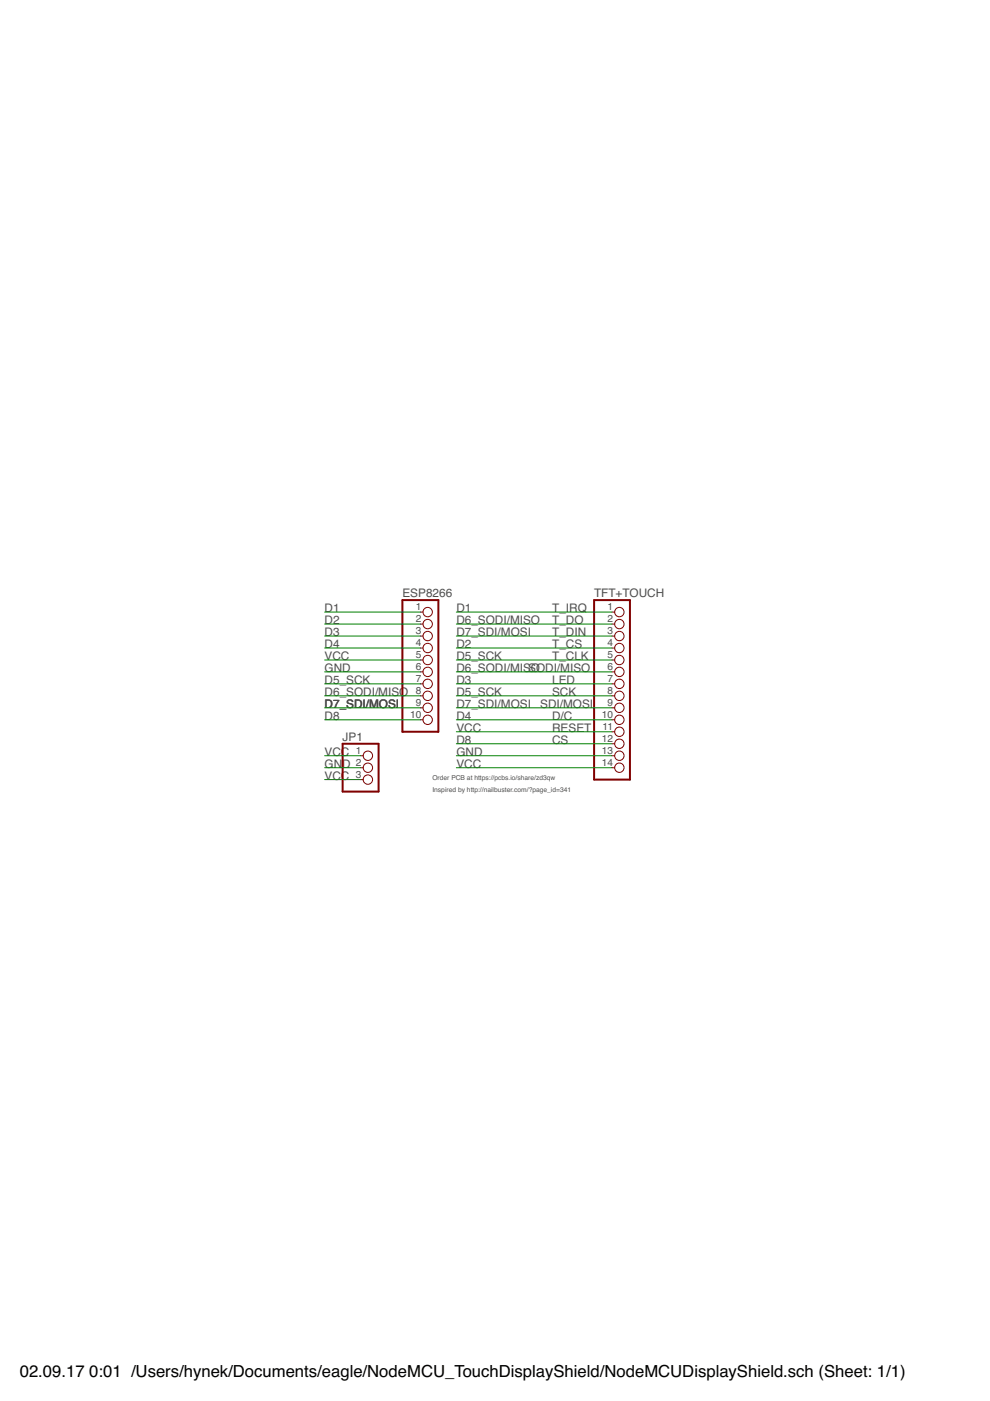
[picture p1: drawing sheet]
<svg xmlns="http://www.w3.org/2000/svg" width="210mm" height="297mm" viewBox="0 0 210 297" stroke-linecap="round" stroke-linejoin="round" font-family="sans-serif">
<path d="M85.3 127.2h7.6v28h-7.6zM126 127.2h7.6v38.1h-7.6zM72.6 157.7h7.7v10.1h-7.7z" fill="none" stroke="#800000" stroke-width=".42"/>
<g fill="none" stroke="#800000" stroke-width=".21">
<path d="M89.1 129.8h.6M89.1 132.3h.6M89.1 134.9h.6M89.1 137.4h.6M89.1 139.9h.6M129.8 129.8h.5M129.8 132.3h.5M129.8 134.9h.5M129.8 137.4h.5M129.8 139.9h.5M89.1 142.5h.6M89.1 145h.6"/>
<path d="M89.1 147.5h.6M89.1 150.1h.6M89.1 152.6h.6M129.8 142.5h.5M129.8 145h.5M129.8 147.5h.5M129.8 150.1h.5M129.8 152.6h.5M129.8 155.2h.5M129.8 157.7h.5M76.5 160.2h.5M76.5 162.8h.5"/>
<path d="M76.5 165.3h.5M129.8 160.2h.5M129.8 162.8h.5"/>
<circle cx="90.7" cy="139.9" r=".99"/>
<circle cx="90.7" cy="129.8" r=".99"/>
<circle cx="90.7" cy="134.9" r=".99"/>
<circle cx="90.7" cy="132.3" r=".99"/>
<circle cx="90.7" cy="137.4" r=".99"/>
<circle cx="131.3" cy="129.8" r=".99"/>
<circle cx="131.3" cy="134.9" r=".99"/>
<circle cx="131.3" cy="132.3" r=".99"/>
<circle cx="131.3" cy="137.4" r=".99"/>
<circle cx="131.3" cy="139.9" r=".99"/>
<circle cx="90.7" cy="145" r=".99"/>
<circle cx="90.7" cy="147.5" r=".99"/>
<circle cx="90.7" cy="150.1" r=".99"/>
<circle cx="90.7" cy="152.6" r=".99"/>
<circle cx="90.7" cy="142.5" r=".99"/>
<circle cx="131.3" cy="142.5" r=".99"/>
<circle cx="131.3" cy="152.6" r=".99"/>
<circle cx="131.3" cy="157.7" r=".99"/>
<circle cx="131.3" cy="147.5" r=".99"/>
<circle cx="131.3" cy="150.1" r=".99"/>
<circle cx="131.3" cy="155.2" r=".99"/>
<circle cx="131.3" cy="145" r=".99"/>
<circle cx="78" cy="165.3" r=".99"/>
<circle cx="78" cy="160.2" r=".99"/>
<circle cx="78" cy="162.8" r=".99"/>
<circle cx="131.3" cy="160.2" r=".99"/>
<circle cx="131.3" cy="162.8" r=".99"/>
</g>
<g fill="none" stroke="#008000" stroke-width=".21">
<path d="M68.8 137.4h20.3M68.8 132.3h20.3M68.8 134.9h20.3M68.8 139.9h20.3M68.8 129.8h20.3M96.8 137.4h33M96.8 132.3h33M96.8 134.9h33M96.8 139.9h33M96.8 129.8h33M68.8 152.6h20.3M68.8 142.5h20.3"/>
<path d="M68.8 147.5h20.3M68.8 145h20.3M68.8 150.1h20.3M96.8 152.6h33M96.8 157.7h33M96.8 142.5h33M96.8 147.5h33M96.8 145h33M96.8 150.1h33M96.8 155.2h33M68.8 160.2h7.7M68.8 162.8h7.7"/>
<path d="M68.8 165.3h7.7M96.8 160.2h33M96.8 162.8h33"/>
</g>
<g font-size="3.5">
<text x="4.2" y="291.8">02.09.17</text>
<text x="18.9" y="291.8">0:01 /Users/hynek/Documents/eagle/NodeMCU_TouchDisplayShield/NodeMCUDisplayShield.sch (Sheet: 1/1)</text>
</g>
<g font-size="2.5" fill="#505050">
<text x="68.8" y="129.8">D1</text>
<text x="85.3" y="126.6">ESP8266</text>
<text x="96.8" y="129.8">D1</text>
<text x="117.1" y="129.8">T_IRQ</text>
<text x="126" y="126.6">TFT+TOUCH</text>
<text x="68.8" y="137.4">D4</text>
<text x="68.8" y="134.8">D3</text>
<text x="68.8" y="132.3">D2</text>
<text x="96.8" y="132.3">D6_SODI/MISO</text>
<text x="96.8" y="134.8">D7_SDI/MOSI</text>
<text x="96.8" y="137.4">D2</text>
<text x="117.1" y="132.3">T_DO</text>
<text x="117.1" y="134.8">T_DIN</text>
<text x="117.1" y="137.4">T_CS</text>
<text x="68.8" y="142.5">GND</text>
<text x="68.8" y="139.9">VCC</text>
<text x="96.8" y="142.5">D6_SODI/MISSOODI/MISO</text>
<text x="96.8" y="139.9">D5_SCK</text>
<text x="117.1" y="139.9">T_CLK</text>
<text x="68.8" y="147.5">D6_SODI/MISO</text>
<text x="68.8" y="145">D5_SCK</text>
<text x="96.8" y="145">D3</text>
<text x="96.8" y="147.5">D5_SCK</text>
<text x="117.1" y="147.5">SCK</text>
<text x="117.1" y="145">LED</text>
<text x="68.8" y="152.6">D8</text>
<text x="68.8" y="150.1">D7_SDI/MOSI</text>
<text x="96.8" y="152.6">D4</text>
<text x="96.8" y="150.1">D7_SDI/MOSI</text>
<text x="96.8" y="155.1">VCC</text>
<text x="114.5" y="150.1">SDI/MOSI</text>
<text x="117.1" y="155.1">RESET</text>
<text x="117.1" y="152.6">D/C</text>
<text x="68.8" y="160.2">VCC</text>
<text x="72.6" y="157.1">JP1</text>
<text x="96.8" y="157.7">D8</text>
<text x="96.8" y="160.2">GND</text>
<text x="117.1" y="157.7">CS</text>
<text x="68.8" y="162.8">GND</text>
<text x="68.8" y="165.3">VCC</text>
<text x="96.8" y="162.8">VCC</text>
</g>
<g font-size="2.1" fill="#505050">
<text x="88.2" y="129.4">1</text>
<text x="88.2" y="132">2</text>
<text x="128.8" y="129.4">1</text>
<text x="128.8" y="132">2</text>
<text x="88.2" y="134.5">3</text>
<text x="88.2" y="137">4</text>
<text x="128.8" y="134.5">3</text>
<text x="128.8" y="137">4</text>
<text x="88.2" y="139.6">5</text>
<text x="88.2" y="142.1">6</text>
<text x="128.8" y="139.6">5</text>
<text x="128.8" y="142.1">6</text>
<text x="88.2" y="144.6">7</text>
<text x="88.2" y="147.2">8</text>
<text x="88.2" y="149.7">9</text>
<text x="128.8" y="144.6">7</text>
<text x="128.8" y="147.2">8</text>
<text x="128.8" y="149.7">9</text>
<text x="87" y="152.3">10</text>
<text x="127.6" y="152.3">10</text>
<text x="127.7" y="154.8">11</text>
<text x="75.5" y="159.9">1</text>
<text x="127.6" y="157.3">12</text>
<text x="127.6" y="159.9">13</text>
<text x="75.5" y="162.4">2</text>
<text x="75.5" y="164.9">3</text>
<text x="127.6" y="162.4">14</text>
</g>
<g font-size="1.4" fill="#505050">
<text x="91.7" y="167.8">Inspired by http://nailbuster.com/?page_id=341</text>
<text x="91.7" y="165.3">Order PCB at https://pcbs.io/share/zd3qw</text>
</g>
</svg>
